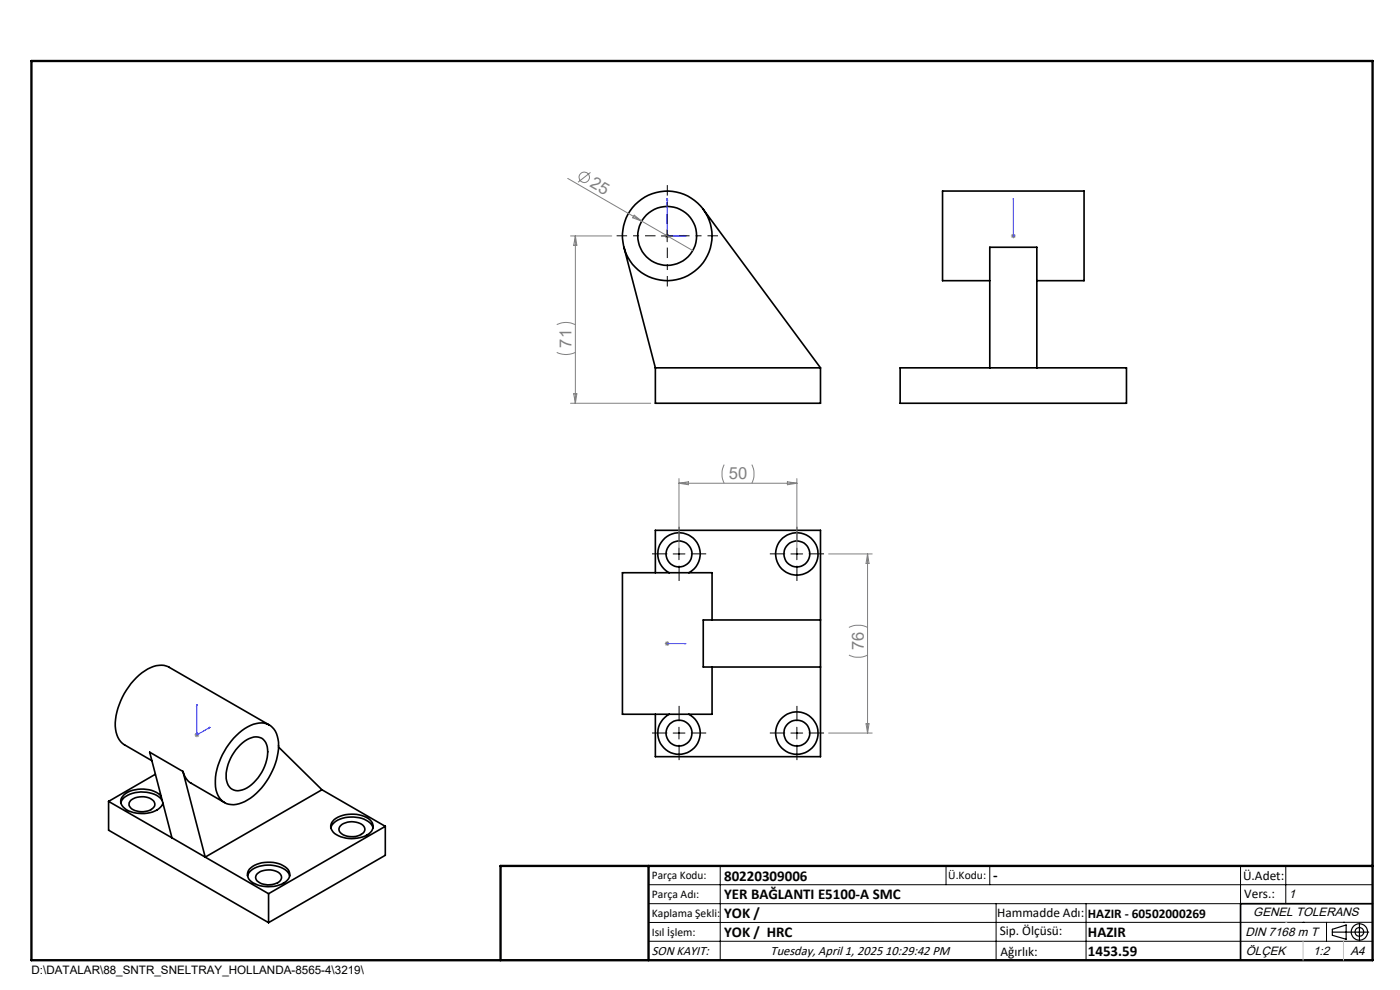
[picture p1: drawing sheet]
<svg xmlns="http://www.w3.org/2000/svg" width="297mm" height="210mm" viewBox="0 0 297 210" stroke-linecap="round" stroke-linejoin="round" font-family="sans-serif">
<g fill="none" stroke="#000" stroke-width=".35">
<path d="M132.4 52.4l6.6 25.6M149.2 44.4l24.9 33.6M210 59.5h-10v-19h30v19h-10M139 78v7.5h35.1v-7.5M139 78h35.1M191 78h48v7.5h-48zM210 78v-25.6h10v25.6M139 121.5v-9h35.1v48h-35.1v-9M142 121.5a4.5 4.5 0 0 1-1.4-6.8 4.5 4.5 0 0 1 6.9 0 4.5 4.5 0 0 1-1.4 6.8M151.1 131.5v-10h-19.1v30h19.1v-10M174.1 131.5h-24.9v10h24.9M49.6 156.6a8.2 8.2 0 0 1 6.4-3.2 4 4 0 0 1 3.1 4 14.6 14.6 0 0 1-7.2 12.6 4 4 0 0 1-5.4-.9 8.6 8.6 0 0 1 0-7.4l1.5-3.1z"/>
<path d="M50.9 158a4.2 4.2 0 0 1 4.6-1.4 3.8 3.8 0 0 1 1.2 4.1 9.2 9.2 0 0 1-5.3 6.9 2.5 2.5 0 0 1-3.4-2.5 9.6 9.6 0 0 1 2.9-7.1zM57.1 153.8l-21.2-12.2a4.9 4.9 0 0 0-5.2 .7 14.5 14.5 0 0 0-6.2 12.4 4.3 4.3 0 0 0 1.9 3.3l5.8 3.4M59.1 158.5l9.2 9M142 151.5a4.5 4.5 0 0 0-1.4 6.8 4.5 4.5 0 0 0 7 0 4.5 4.5 0 0 0-1.5-6.8M23 170v6.1l34 19.6M23 170l13.5 7.7M27.7 169.8a3.6 3.6 0 0 1 5.1 .4 1.53 1.53 0 0 1-1.5 1.8 3.7 3.7 0 0 1-3.8-.9l-.1-.3v-.5zM32.9 164.2l-9.9 5.8M34.1 168.9a6.2 6.2 0 0 0-8 0 1.79 1.79 0 0 0 .7 2.9 6.6 6.6 0 0 0 7.2-.5l.6-.9M34.4 169.9a5.6 5.6 0 0 0-5.7-1.8 3.7 3.7 0 0 0-3.1 2.2M36.5 177.7l20.5 11.9M38.8 163.6l.4 1.1 1.1 1.3 7.3 4.2"/>
<path d="M38.8 163.6l-7.1-4 4.8 18.1M38.8 163.6l4.7 18.2 24.8-14.3M68.3 167.5l13.4 7.8M70.2 175.6a3.7 3.7 0 0 1 3.6-2.3 5.4 5.4 0 0 1 5.2 1.9l.1 .4M70.9 173.8a6.7 6.7 0 0 1 7.6 .1 1.88 1.88 0 0 1-.6 3.2 6.6 6.6 0 0 1-7.2-.6 1.74 1.74 0 0 1 .2-2.7zM72.3 175.1a3.8 3.8 0 0 1 4.9 .2 1.27 1.27 0 0 1-1 1.9 3.4 3.4 0 0 1-4.3-1.1l.1-.5zM81.7 175.3l-24.7 14.3M81.7 175.3v6.1l-24.7 14.3M52.5 185.8a3.7 3.7 0 0 1 3.7-2.3 5.6 5.6 0 0 1 5.1 1.9l.2 .4M52.9 184.4a6.4 6.4 0 0 1 8.2 0 1.86 1.86 0 0 1-1 2.9 6.6 6.6 0 0 1-7.1-.6l-.5-1 .1-.7zM54.6 185.3a3.9 3.9 0 0 1 4.9 .2 1.27 1.27 0 0 1-.9 1.9 3.8 3.8 0 0 1-4.2-.8l-.2-.5zM57 189.6v6.1"/>
<path d="M291.2 191.7h-28v12"/>
<circle cx="141.5" cy="50" r="6.3"/>
<circle cx="141.6" cy="50" r="9.5"/>
<circle cx="144.1" cy="117.5" r="2.74"/>
<circle cx="169" cy="117.5" r="2.75"/>
<circle cx="169" cy="117.5" r="4.5"/>
<circle cx="144.1" cy="155.5" r="2.74"/>
<circle cx="169" cy="155.5" r="2.75"/>
<circle cx="169" cy="155.5" r="4.5"/>
</g>
<g fill="none" stroke="#808080" stroke-width=".21">
<path d="M120.4 37.8l15.7 9.1M125.3 36.6l-2.7 2.1M121 50.1h8.8M122.1 50.1v35.4M122.1 50.1l.3 1.9h-.7zM134.5 45.6l1.6 1.3-1.9-.7zM136.1 46.9l10.9 6.3M141 50.1h1.1M141.2 49.7l.7 .7M141.5 49.5v1M141.9 49.7l-.7 .7M214.5 50.1h1"/>
<path d="M214.6 49.7l.7 .7M215 49.5v1M215.3 49.7l-.7 .7M118.1 74.7a4.5 4.5 0 0 0 4 0M118.1 68.9a4.5 4.5 0 0 1 4 0M121 85.5h17M121.7 83.5h.7l-.3 2zM153.6 98.6a4.5 4.5 0 0 0 0 3.9M159.5 98.6a4.5 4.5 0 0 1 0 3.9M144 101.5v15M144 102.5h25.1M144 102.5l2-.3v.6z"/>
<path d="M167 102.2l2.1 .3-2.1 .3zM169.1 101.5v15M175.8 117.5h9.2M184 117.5v38M184 117.5l.4 2h-.7zM141 136.5h1.1M141.2 136.2l.7 .7M141.5 136v1M141.9 136.2l-.7 .7M180.1 139a4.5 4.5 0 0 0 3.9 0M180.1 133.1a4.5 4.5 0 0 1 3.9 0M41.3 155.9h1"/>
<path d="M41.4 155.5l.7 .7M41.8 155.4v1M42.1 155.5l-.7 .7M175.8 155.5h9.2M183.7 153.5h.7l-.4 2z"/>
<circle cx="124" cy="37.6" r="1.11"/>
</g>
<g fill="none" stroke="#000" stroke-width=".25">
<path d="M282.6 197.7h7.8M282.6 197.1l3-.9v3l-3-.8zM288.4 195.8v3.8M106.2 203.7h185"/>
<circle cx="288.4" cy="197.7" r="1.74"/>
<circle cx="288.4" cy="197.7" r=".93"/>
</g>
<g fill="none" stroke="#00f" stroke-width=".21">
<path d="M141.5 42l.1 .4h-.2zM141.5 42v8.1h4.1M145.1 49.9l.5 .2h-.5zM215 49.9v.2zM215 42v.4v-.4M215 50.1h.1M215 42v8.1M141.4 136.5h.2zM141.5 136.5h.1M141.5 136.5h4.1M145.6 136.5h-.5h.5M41.8 149.4v.2l-.1 .1z"/>
<path d="M41.8 149.4v6.5l2.8-1.6M44.3 154.3h.3l-.3 .2z"/>
</g>
<g fill="none" stroke="#000" stroke-width=".21" stroke-dasharray="15.2 1.3 1.3 1.3" stroke-linecap="butt">
<path d="M141.6 117.5h-3.3M144.1 115v-3.3M144.1 120v3.2M146.6 117.5h3.2M166.6 117.5h-3.3M169.1 115v-3.3M169.1 120v3.2M171.6 117.5h3.2M141.6 155.5h-3.3M144.1 153v-3.3M144.1 158v3.2M146.6 155.5h3.2"/>
<path d="M166.6 155.5h-3.3M169.1 153v-3.3M169.1 158v3.2M171.6 155.5h3.2"/>
</g>
<path d="M139.1 50h-8.3M141.6 47.5v-8.2M141.6 52.5v8.3M144.1 50h8.2" fill="none" stroke="#000" stroke-width=".21" stroke-dasharray="15.2 1.3 1.3 1.3" stroke-dashoffset="13" stroke-linecap="butt"/>
<g fill="none" stroke="#000" stroke-width=".21">
<path d="M140.3 50.1h2.5M141.5 48.8v2.5M142.8 117.5h2.5M144 116.3v2.4M167.8 117.5h2.5M169.1 116.3v2.4M142.8 155.5h2.5M144 154.3v2.5M167.8 155.5h2.5M169.1 154.3v2.5M137.6 187.7h153.6M137.6 191.7h153.6"/>
<path d="M137.6 199.7h153.6M152.8 183.7v20M200.7 183.7v4M210 183.7v4M211.3 191.7v12M230.4 191.7v12M263.2 183.7v20M272.8 183.7v8M276.4 195.6h.1M281.4 195.6v4.1M285 195.6h.1M291.2 195.6l-153.6 .1"/>
</g>
<path d="M6.7 12.9h284.5v190.8h-284.5zM137.6 183.7v20M291.2 183.7h-185v20" fill="none" stroke="#000" stroke-width=".5"/>
<path d="M276.4 199.7v4M285 199.7v4" fill="none" stroke="#c0c0c0" stroke-width=".21"/>
<path d="M272.8 195.6h.1" fill="none" stroke="#c0c0c0" stroke-width=".25"/>
<g fill="#00f">
<path d="M145.1 49.9l.5 .2h-.5zM141.5 42l.1 .4h-.2z"/>
<path d="M44.3 154.3h.3l-.3 .2zM41.8 149.4v.2l-.1 .1z"/>
<path d="M215 49.9v.2zM215 42v.4zM145.1 136.5h.5zM141.4 136.5h.2z"/>
</g>
<g font-size="3.5" fill="#808080">
<text x="125" y="39.5" transform="rotate(30 125 39.5)">25</text>
<text x="121.3" y="73.7" transform="rotate(-90 121.3 73.7)">71</text>
<text x="154.6" y="101.7">50</text>
<text x="183.3" y="138" transform="rotate(-90 183.3 138)">76</text>
</g>
<g font-size="3.2">
<text x="153.6" y="190.8">YER BAĞLANTI E5100-A SMC</text>
<text x="153.6" y="186.8">80220309006</text>
<text x="210.7" y="186.6">-</text>
<text x="153.6" y="194.8">YOK /</text>
<text x="153.6" y="198.8">YOK / HRC</text>
<text x="230.8" y="198.7">HAZIR</text>
<text x="230.8" y="202.8">1453.59</text>
</g>
<g font-size="2.8">
<text x="263.7" y="186.7">Ü.Adet:</text>
<text x="263.9" y="190.5">Vers.:</text>
<text x="211.5" y="194.5">Hammadde Adı:</text>
<text x="230.8" y="194.7">HAZIR - 60502000269</text>
<text x="138.3" y="202.6">SON KAYIT:</text>
<text x="163.5" y="202.6">Tuesday, April 1, 2025 10:29:42 PM</text>
<text x="212.1" y="198.4">Sip. Ölçüsü:</text>
<text x="212.2" y="202.7">Ağırlık:</text>
</g>
<g font-size="2.6">
<text x="273.4" y="190.4">1</text>
<text x="265.9" y="194.4">GENEL TOLERANS</text>
<text x="264.2" y="198.5">DIN 7168 m T</text>
<text x="264.3" y="202.6">ÖLÇEK</text>
<text x="278.5" y="202.6">1:2</text>
<text x="286.5" y="202.6">A4</text>
</g>
<g font-size="2.5">
<text x="138.3" y="186.4">Parça Kodu:</text>
<text x="138.3" y="190.5">Parça Adı:</text>
<text x="201.2" y="186.5">Ü.Kodu:</text>
<text x="138.3" y="194.5">Kaplama Şekli:</text>
<text x="138.3" y="198.6">Isıl İşlem:</text>
<text x="6.7" y="206.7">D:\DATALAR\88_SNTR_SNELTRAY_HOLLANDA-8565-4\3219\</text>
</g>
</svg>
